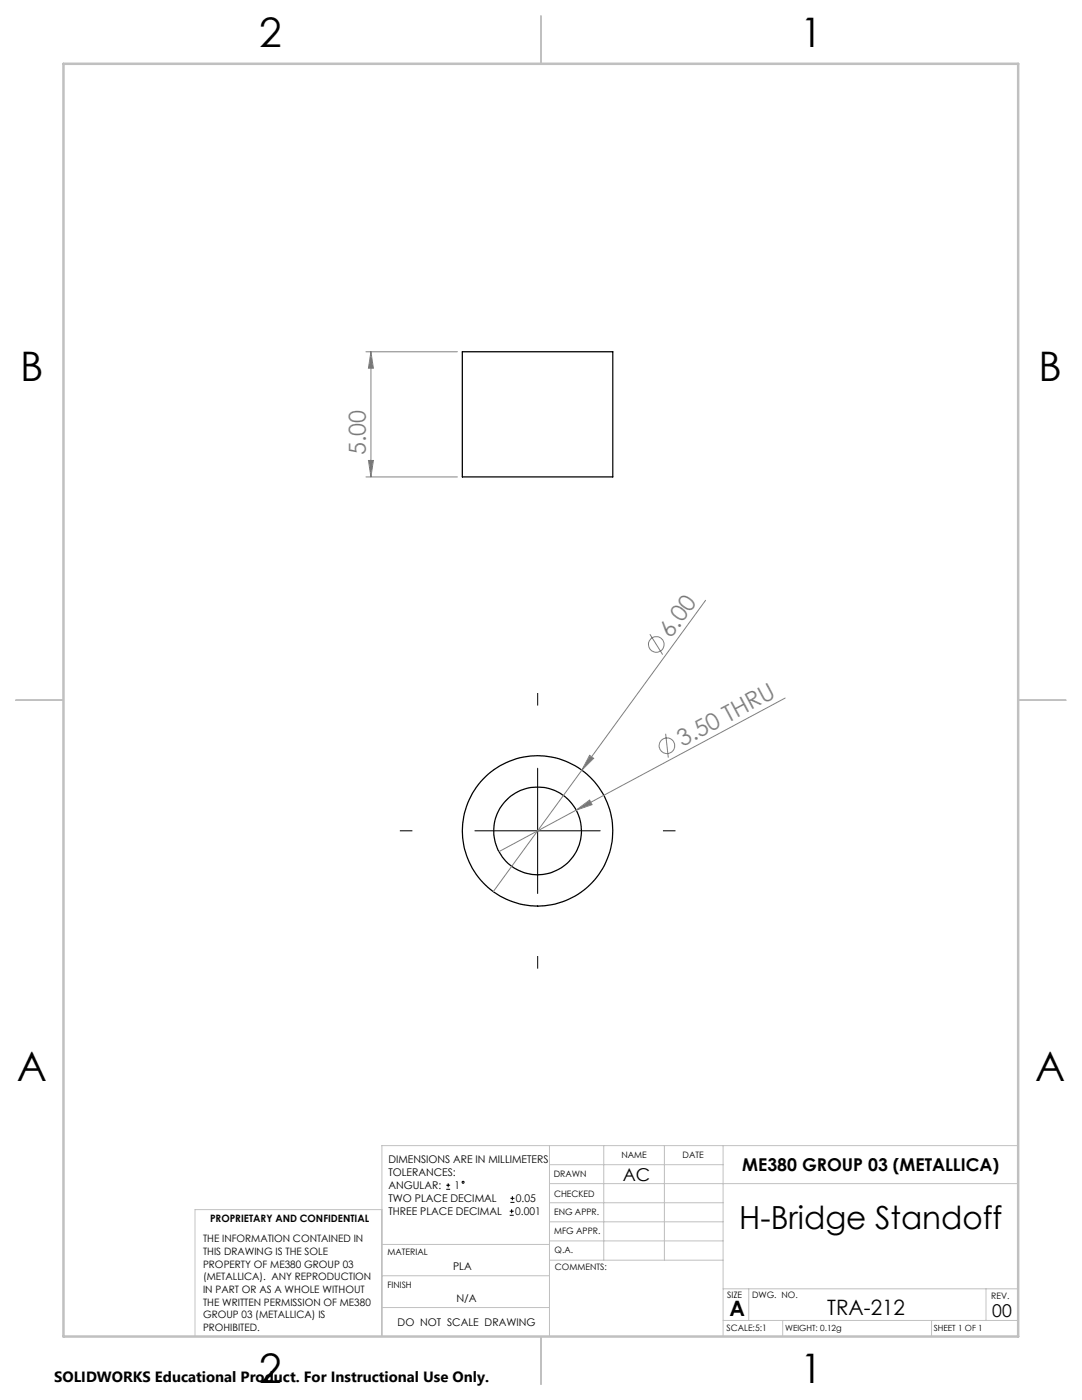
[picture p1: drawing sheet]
<svg xmlns="http://www.w3.org/2000/svg" width="216mm" height="279mm" viewBox="0 0 216 279" stroke-linecap="round" stroke-linejoin="round" font-family="sans-serif">
<g fill="none" stroke="#000" stroke-width=".25">
<path d="M92.3 70.2h30v25h-30z"/>
<circle cx="107.3" cy="165.8" r="8.8"/>
<circle cx="107.3" cy="165.8" r="15"/>
</g>
<g fill="none" stroke="#808080" stroke-width=".2">
<path d="M73 70.2h18.3M74 70.2l.5 3.3h-1zM74 70.2v25M73 95.2h18.3M73.5 91.9h1l-.5 3.3zM140.8 119.8l-42.4 58.1M129.7 126.6l2.5 4M156.7 139.3l-41.7 22.4M117.7 150.7l.8 .6-2.4 2.4zM132.8 146.4l.6 4.8M115 161.7l2.7-2 .4 .9zM115 161.7l-15.4 8.3"/>
<circle cx="130.9" cy="128.6" r="1.56"/>
<circle cx="133.1" cy="148.8" r="1.56"/>
</g>
<g fill="none" stroke="#000" stroke-width=".2">
<path d="M107.3 153.3v25M94.8 165.8h25M89 237.3h.8M89 236.5h.8M89.4 236.1v.9M101.8 240h.9M101.8 239.1h.9M102.2 238.7v.8M101.7 242.5h.8M101.7 241.7h.8M102.1 241.3v.8"/>
<circle cx="92.4" cy="235.9" r=".2"/>
</g>
<path d="M107.3 140.8v-2.5M82.3 165.8h-2.5M132.3 165.8h2.5M107.3 190.8v2.5" fill="none" stroke="#000" stroke-width=".2" stroke-dasharray="15.2 1.3 1.3 1.3" stroke-linecap="butt"/>
<g fill="none" stroke="#c0c0c0" stroke-width=".2">
<path d="M109.6 228.6v38.1M109.6 232.4h34.7M109.6 236.2h93.6M120.5 228.6v22.9M132.6 228.6v22.9M144.3 228.6v38.1M203.2 228.6h-127v38.1M76.2 254.6h33.4M76.2 248.4h33.4M76.2 241.4h-37.3v25.3M109.6 251.5h34.7M109.6 240h34.7"/>
<path d="M109.6 243.8h34.7M109.6 247.7h34.7M144.3 257.2h58.9M149.4 257.2v6.3M196.7 257.2v6.3M76.2 260.9h33.4M144.3 263.5h58.9M156.2 263.5v3.2M185.9 263.5v3.2"/>
</g>
<path d="M108 3.2v9.5M3.1 139.7h9.6M203.2 139.7h9.5M108 266.7v9.6" fill="none" stroke="#c0c0c0" stroke-width=".25"/>
<path d="M12.7 12.7h190.5v254h-190.5z" fill="none" stroke="#c0c0c0" stroke-width=".5"/>
<g fill="#808080">
<path d="M115 161.7l2.7-2 .4 .9z"/>
<path d="M117.7 150.7l.8 .6-2.4 2.4z"/>
<path d="M74 70.2l.5 3.3h-1zM73.5 91.9h1l-.5 3.3z"/>
</g>
<g font-size="8.1">
<text x="51.7" y="9.3">2</text>
<text x="159.7" y="9.3">1</text>
<text x="4" y="76">B</text>
<text x="207.2" y="76">B</text>
<text x="3.3" y="215.7">A</text>
<text x="206.5" y="215.7">A</text>
<text x="51.7" y="276">2</text>
<text x="159.7" y="276">1</text>
</g>
<text font-size="6.3" x="147.5" y="245.4">H-Bridge Standoff</text>
<g font-size="4.7" fill="#808080">
<text x="73" y="90.9" transform="rotate(-90 73 90.9)">5.00</text>
<text x="133.9" y="127.5" transform="rotate(-54 133.9 127.5)">6.00</text>
<text x="136.2" y="149.1" transform="rotate(-28 136.2 149.1)">3.50 THRU</text>
</g>
<g font-size="4.2">
<text x="145.6" y="262.7">A</text>
<text x="165.1" y="262.4">TRA-212</text>
</g>
<g font-size="3.5">
<text x="148.1" y="233.6">ME380 GROUP 03 (METALLICA)</text>
<text x="124.3" y="235.6">AC</text>
<text x="198" y="262.8">00</text>
</g>
<text font-size="3" x="10.8" y="275.7">SOLIDWORKS Educational Product. For Instructional Use Only.</text>
<g font-size="2.1">
<text x="77.5" y="232.2">DIMENSIONS ARE IN MILLIMETERS</text>
<text x="77.5" y="234.7">TOLERANCES:</text>
<text x="77.5" y="237.3">ANGULAR:</text>
<text x="77.5" y="239.9">TWO PLACE DECIMAL</text>
<text x="90.7" y="237.3">1</text>
<text x="102.9" y="239.9">0.05</text>
<text x="77.5" y="242.5">THREE PLACE DECIMAL</text>
<text x="102.8" y="242.5">0.001</text>
<text x="90.4" y="253.4">PLA</text>
<text x="91.1" y="259.8">N/A</text>
<text x="79.3" y="264.6">DO NOT SCALE DRAWING</text>
</g>
<g font-size="2">
<text x="41.9" y="244">PROPRIETARY AND CONFIDENTIAL</text>
<text x="40.5" y="248">THE INFORMATION CONTAINED IN</text>
<text x="40.5" y="250.5">THIS DRAWING IS THE SOLE</text>
<text x="40.5" y="253">PROPERTY OF ME380 GROUP 03</text>
<text x="40.5" y="255.5">(METALLICA). ANY REPRODUCTION</text>
<text x="40.5" y="258.1">IN PART OR AS A WHOLE WITHOUT</text>
<text x="40.5" y="260.6">THE WRITTEN PERMISSION OF ME380</text>
<text x="40.5" y="263.1">GROUP 03 (METALLICA) IS</text>
<text x="40.5" y="265.6">PROHIBITED.</text>
</g>
<g font-size="1.8">
<text x="124" y="231.1">NAME</text>
<text x="136.2" y="231.1">DATE</text>
<text x="110.5" y="234.8">DRAWN</text>
<text x="110.5" y="238.9">CHECKED</text>
<text x="110.6" y="242.5">ENG APPR.</text>
<text x="77.3" y="250.5">MATERIAL</text>
<text x="110.6" y="246.3">MFG APPR.</text>
<text x="110.7" y="250">Q.A.</text>
<text x="77.3" y="257">FINISH</text>
<text x="110.7" y="253.5">COMMENTS:</text>
<text x="145.1" y="259">SIZE</text>
<text x="150.1" y="259.1">DWG. NO.</text>
<text x="197.8" y="259.2">REV.</text>
<text x="145" y="265.7">SCALE:5:1</text>
</g>
<g font-size="1.7">
<text x="156.7" y="265.7">WEIGHT: 0.12g</text>
<text x="186.3" y="265.7">SHEET 1 OF 1</text>
</g>
</svg>
